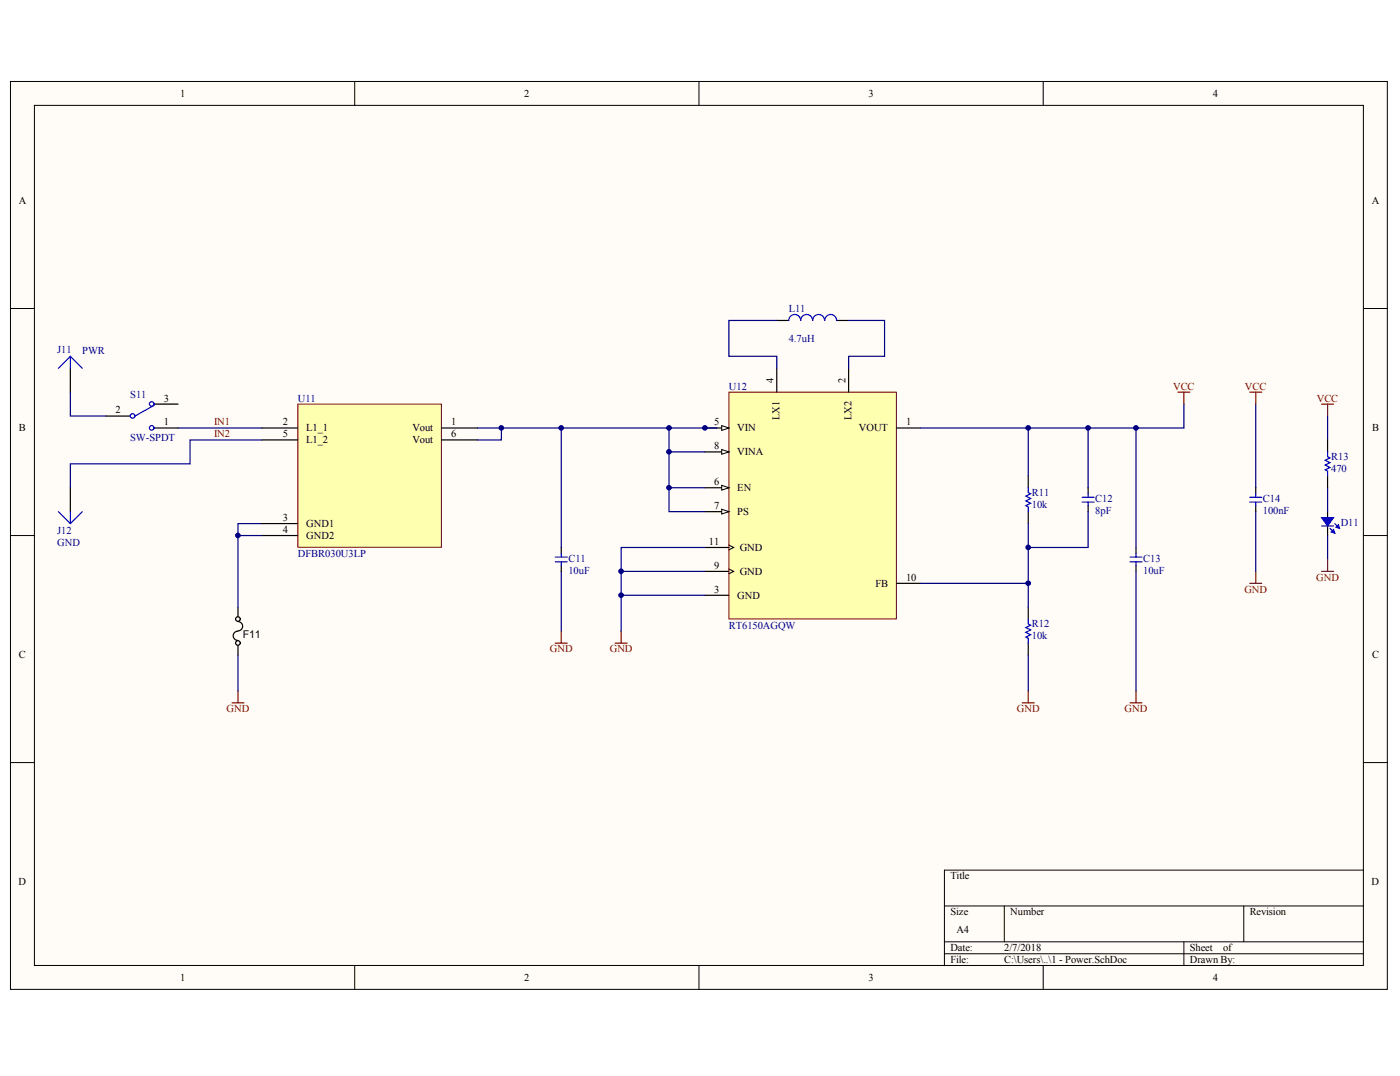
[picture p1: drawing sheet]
<svg xmlns="http://www.w3.org/2000/svg" width="271mm" height="208mm" viewBox="0 0 271 208" stroke-linecap="round" stroke-linejoin="round" font-family="sans-serif">
<g fill="#fffcf8" stroke="#000" stroke-width=".19">
<path d="M2 15.8h266.5v175.6h-266.5z"/>
<path d="M6.7 20.4h257.1v166.4h-257.1z"/>
</g>
<g fill="none" stroke="#000" stroke-width=".19">
<path d="M68.6 15.8v4.6M135.3 15.8v4.6M201.9 15.8v4.6M2 59.7h4.7M263.9 59.7h4.6M2 103.6h4.7M263.9 103.6h4.6M2 147.5h4.7M263.9 147.5h4.6M182.8 175.2h81.1M194.4 175.2v7M240.7 175.2v7"/>
<path d="M263.9 168.3h-81.1v18.5M68.6 186.8v4.6M135.3 186.8v4.6M182.8 182.2h81.1M182.8 184.5h81.1M201.9 186.8v4.6M229.1 182.2v4.6"/>
</g>
<path d="M255.8 78.2h2.3M256.9 78.2v2.3M255.8 110.5h2.3M256.9 108.2v2.3M44.9 136h2.3M46.1 133.6v2.4" fill="none" stroke="#800000" stroke-width=".23"/>
<g fill="none" stroke="#000" stroke-width=".23">
<path d="M256.9 99v1.1M46.1 117.5v1.8M256.9 101.7v1.9M46.1 122.1a.9 .9 0 0 0-1 .9 .9 .9 0 0 0 1 .9M46.1 120.2a.9 .9 0 0 1 .9 .9 .9 .9 0 0 1-.9 .9M46.1 124.9v1.8"/>
<circle cx="46" cy="119.8" r=".45"/>
<circle cx="46" cy="124.4" r=".45"/>
</g>
<path d="M256.9 80.5v4.6M256.9 94.3v4.7M256.9 103.6v4.6M46.1 126.7v6.9" fill="none" stroke="#000080" stroke-width=".23"/>
<g fill="#00f" stroke="#00f" stroke-width=".23">
<path d="M255.8 100.1h2.3l-1.2 1.6z"/>
<path d="M257.6 102.9l.5-.5 .2 .7z"/>
<path d="M258.5 102l.5-.5 .2 .7z"/>
</g>
<path d="M255.8 101.7h2.3M257.4 102.2l.9 .9M258.3 101.3l.9 .9" fill="none" stroke="#00f" stroke-width=".23"/>
<path d="M141.1 75.9h32.4v43.8h-32.4z" fill="#ffffb0" stroke="#800000" stroke-width=".19"/>
<path d="M136.4 82.8h4.7" fill="none" stroke="#000" stroke-width=".23"/>
<path d="M139.7 82.3l1.4 .5-1.4 .5z" fill="#fffcf8" stroke="#000" stroke-width=".19"/>
<path d="M136.4 87.4h4.7" fill="none" stroke="#000" stroke-width=".23"/>
<path d="M139.7 87l1.4 .4-1.4 .5z" fill="#fffcf8" stroke="#000" stroke-width=".19"/>
<path d="M136.4 94.3h4.7" fill="none" stroke="#000" stroke-width=".23"/>
<path d="M139.7 93.9l1.4 .4-1.4 .5z" fill="#fffcf8" stroke="#000" stroke-width=".19"/>
<path d="M136.4 99h4.7M173.5 112.8h4.6" fill="none" stroke="#000" stroke-width=".23"/>
<path d="M139.7 98.5l1.4 .5-1.4 .4z" fill="#fffcf8" stroke="#000" stroke-width=".19"/>
<g fill="none" stroke="#000" stroke-width=".23">
<path d="M13.6 71.2v4.7M150.3 71.2v4.7M150.3 62h2.3M161.9 62h2.3M164.2 71.2v4.7M13.6 94.3v4.7M173.5 82.8h4.6M199 92v2.3M199 99v2.3M210.6 94.3v1.2M210.6 97.8v1.2M256.9 85.1v2.3"/>
<path d="M256.9 92v2.3M108.6 105.9v1.2M108.6 109.4v1.1M136.4 110.5h4.7M136.4 115.2h4.7M136.4 105.9h4.7M199 117.5v2.3M219.8 105.9v1.2M219.8 109.4v1.1M199 124.4v2.3"/>
</g>
<path d="M141.1 110.1l.9 .4-.9 .5M141.1 105.4l.9 .5-.9 .5" fill="none" stroke="#000" stroke-width=".19"/>
<g fill="none" stroke="#800000" stroke-width=".23">
<path d="M228 75.9h2.3M229.1 75.9v2.3M241.9 75.9h2.3M243 75.9v2.3M241.9 112.8h2.3M243 110.5v2.3M107.5 124.4h2.3M108.6 122.1v2.3M119 124.4h2.4M120.2 122.1v2.3M197.8 136h2.3M199 133.6v2.4"/>
<path d="M218.7 136h2.3M219.8 133.6v2.4"/>
</g>
<g fill="none" stroke="#000080" stroke-width=".23">
<path d="M13.6 75.9v4.6h7M150.3 62h-9.2v6.9h9.2v2.3M164.2 62h7v6.9h-7v2.3M229.1 78.2v4.6h-9.3M243 78.2v16.1M92.4 82.8h46.3M108.6 82.8v23.1M129.5 82.8v4.6h6.9M129.5 87.4v6.9h6.9M129.5 94.3v4.7h6.9M178.1 82.8h20.9v9.2M199 82.8h11.6v11.5"/>
<path d="M210.6 82.8h9.2v23.1M210.6 99v6.9h-11.6M243 99v11.5M50.7 101.3h-4.6v16.2M108.6 110.5v11.6M136.4 115.2h-16.2v6.9M136.4 110.5h-16.2v4.7M136.4 105.9h-16.2v4.6M178.1 112.8h20.9M199 101.3v16.2M219.8 110.5v23.1M199 126.7v6.9"/>
</g>
<g fill="none" stroke="#00f" stroke-width=".23">
<path d="M13.6 68.9l2.3 2.3M13.6 68.9l-2.3 2.3M13.6 68.9v2.3M154.9 62a1.15 1.15 0 0 0-1.1-1.2 1.15 1.15 0 0 0-1.2 1.2M157.3 62a1.15 1.15 0 0 0-1.2-1.2 1.15 1.15 0 0 0-1.1 1.2M159.6 62a1.15 1.15 0 0 0-1.2-1.2 1.15 1.15 0 0 0-1.1 1.2M159.6 62a1.14 1.14 0 0 1 1.2-1.2 1.14 1.14 0 0 1 1.1 1.2M11.3 99l2.3 2.3M13.6 99v2.3M15.9 99l-2.3 2.3M199 94.3v1l.5 .2-1 .5 1 .4-1 .5 1 .5-1 .4 .5 .2v1M209.4 96.2h2.3"/>
<path d="M209.4 97.1h2.3M210.6 95.5v.7M210.6 97.1v.7M256.9 87.4v.9l.5 .3-.9 .4 .9 .5-.9 .5 .9 .4-.9 .5 .4 .2v.9M107.5 107.8h2.3M107.5 108.7h2.3M108.6 107.1v.7M108.6 108.7v.7M199 119.8v.9l.5 .2-1 .5 1 .5-1 .4 1 .5-1 .4 .5 .3v.9M218.7 107.8h2.3M218.7 108.7h2.3M219.8 107.1v.7"/>
<path d="M219.8 108.7v.7"/>
</g>
<path d="M57.6 78.2h27.8v27.7h-27.8z" fill="#ffffb0" stroke="#800000" stroke-width=".19"/>
<path d="M29.8 78.2h4.7M20.6 80.5h4.6M29.8 82.8h4.7M50.7 82.8h6.9M50.7 85.1h6.9M85.4 82.8h7M85.4 85.1h7M243 94.3v1.2M243 97.8v1.2M50.7 103.6h6.9M50.7 101.3h6.9" fill="none" stroke="#000" stroke-width=".23"/>
<path d="M34.5 82.8h16.2M50.7 85.1h-13.9v4.6h-23.2v4.6M97 82.8v2.3h-4.6M46.1 103.6h4.6" fill="none" stroke="#000080" stroke-width=".23"/>
<g fill="none" stroke="#00f" stroke-width=".23">
<path d="M29.8 78.4l-3.7 2.1M241.9 96.2h2.3M241.9 97.1h2.3M243 95.5v.7M243 97.1v.7"/>
<circle cx="29.4" cy="78.1" r=".45"/>
<circle cx="25.7" cy="80.5" r=".45"/>
<circle cx="29.4" cy="82.8" r=".45"/>
</g>
<g fill="#000080" stroke="#000080" stroke-width=".19">
<circle cx="46" cy="103.6" r=".45"/>
<circle cx="97" cy="82.8" r=".45"/>
<circle cx="108.6" cy="82.8" r=".45"/>
<circle cx="120.2" cy="115.1" r=".45"/>
<circle cx="120.2" cy="110.5" r=".45"/>
<circle cx="129.5" cy="94.3" r=".45"/>
<circle cx="129.5" cy="87.4" r=".45"/>
<circle cx="129.5" cy="82.8" r=".45"/>
<circle cx="136.4" cy="82.8" r=".45"/>
<circle cx="199" cy="112.8" r=".45"/>
<circle cx="199" cy="105.9" r=".45"/>
<circle cx="199" cy="82.8" r=".45"/>
<circle cx="210.6" cy="82.8" r=".45"/>
<circle cx="219.8" cy="82.8" r=".45"/>
</g>
<text font-size="2.1" x="47" y="123.5">F11</text>
<g font-size="2">
<text x="34.8" y="18.7">1</text>
<text x="101.5" y="18.7">2</text>
<text x="168.1" y="18.7">3</text>
<text x="234.7" y="18.7">4</text>
<text x="3.6" y="39.5">A</text>
<text x="265.5" y="39.5">A</text>
<text x="31.7" y="77.7">3</text>
<text x="149.7" y="74" transform="rotate(-90 149.7 74)">4</text>
<text x="163.6" y="74" transform="rotate(-90 163.6 74)">2</text>
<text x="3.7" y="83.4">B</text>
<text x="22.3" y="80">2</text>
<text x="31.7" y="82.3">1</text>
<text x="54.8" y="82.3">2</text>
<text x="59.3" y="83.4">L1_1</text>
<text x="79.8" y="83.4">Vout</text>
<text x="87.3" y="82.3">1</text>
<text x="138.2" y="82.3">5</text>
<text x="142.7" y="83.4">VIN</text>
<text x="150.9" y="81.3" transform="rotate(-90 150.9 81.3)">LX1</text>
<text x="164.8" y="81.3" transform="rotate(-90 164.8 81.3)">LX2</text>
<text x="166.2" y="83.4">VOUT</text>
<text x="175.4" y="82.3">1</text>
<text x="265.5" y="83.4">B</text>
<text x="54.8" y="84.6">5</text>
<text x="59.3" y="85.8">L1_2</text>
<text x="79.8" y="85.8">Vout</text>
<text x="87.3" y="84.6">6</text>
<text x="138.2" y="86.9">8</text>
<text x="142.7" y="88.1">VINA</text>
<text x="138.2" y="93.8">6</text>
<text x="142.7" y="95">EN</text>
<text x="54.8" y="100.8">3</text>
<text x="59.3" y="101.9">GND1</text>
<text x="138.2" y="98.5">7</text>
<text x="142.7" y="99.6">PS</text>
<text x="54.8" y="103.1">4</text>
<text x="59.3" y="104.3">GND2</text>
<text x="137.2" y="105.4">11</text>
<text x="143.1" y="106.6">GND</text>
<text x="138.2" y="110">9</text>
<text x="143.1" y="111.2">GND</text>
<text x="169.4" y="113.5">FB</text>
<text x="175.4" y="112.3">10</text>
<text x="138.2" y="114.7">3</text>
<text x="142.7" y="115.8">GND</text>
<text x="3.7" y="127.4">C</text>
<text x="265.5" y="127.4">C</text>
<text x="3.6" y="171.3">D</text>
<text x="183.9" y="170.1">Title</text>
<text x="265.4" y="171.3">D</text>
<text x="183.9" y="177.1">Size</text>
<text x="195.5" y="177.1">Number</text>
<text x="241.9" y="177.1">Revision</text>
<text x="183.9" y="184">Date:</text>
<text x="185.1" y="180.5">A4</text>
<text x="194.4" y="184">2/7/2018</text>
<text x="230.3" y="184">Sheet</text>
<text x="236.7" y="184">of</text>
<text x="34.8" y="189.8">1</text>
<text x="101.5" y="189.8">2</text>
<text x="168.1" y="189.8">3</text>
<text x="183.9" y="186.3">File:</text>
<text x="194.4" y="186.3">C:\Users\..\1 - Power.SchDoc</text>
<text x="230.3" y="186.3">Drawn By:</text>
<text x="234.7" y="189.8">4</text>
</g>
<g font-size="2" fill="#000080">
<text x="152.6" y="60.3">L11</text>
<text x="11.1" y="68.2">J11</text>
<text x="15.9" y="68.4">PWR</text>
<text x="152.6" y="66.1">4.7uH</text>
<text x="25.2" y="77">S11</text>
<text x="57.6" y="77.7">U11</text>
<text x="141.1" y="75.4">U12</text>
<text x="25.2" y="85.3">SW-SPDT</text>
<text x="257.6" y="89">R13</text>
<text x="199.7" y="95.9">R11</text>
<text x="257.6" y="91.3">470</text>
<text x="199.7" y="98.2">10k</text>
<text x="212" y="99.4">8pF</text>
<text x="212" y="97.1">C12</text>
<text x="244.4" y="99.4">100nF</text>
<text x="244.4" y="97.1">C14</text>
<text x="259.5" y="101.7">D11</text>
<text x="11.1" y="103.3">J12</text>
<text x="11.1" y="105.6">GND</text>
<text x="57.6" y="107.7">DFBR030U3LP</text>
<text x="110" y="111">10uF</text>
<text x="110" y="108.6">C11</text>
<text x="221.2" y="111">10uF</text>
<text x="221.2" y="108.6">C13</text>
<text x="141.1" y="121.6">RT6150AGQW</text>
<text x="199.7" y="123.7">10k</text>
<text x="199.7" y="121.4">R12</text>
</g>
<g font-size="2" fill="#800000">
<text x="227" y="75.4">VCC</text>
<text x="240.9" y="75.4">VCC</text>
<text x="254.8" y="77.7">VCC</text>
<text x="41.4" y="82.3">IN1</text>
<text x="41.4" y="84.6">IN2</text>
<text x="254.7" y="112.3">GND</text>
<text x="240.8" y="114.7">GND</text>
<text x="106.4" y="126.2">GND</text>
<text x="118" y="126.2">GND</text>
<text x="43.9" y="137.8">GND</text>
<text x="196.8" y="137.8">GND</text>
<text x="217.6" y="137.8">GND</text>
</g>
</svg>
